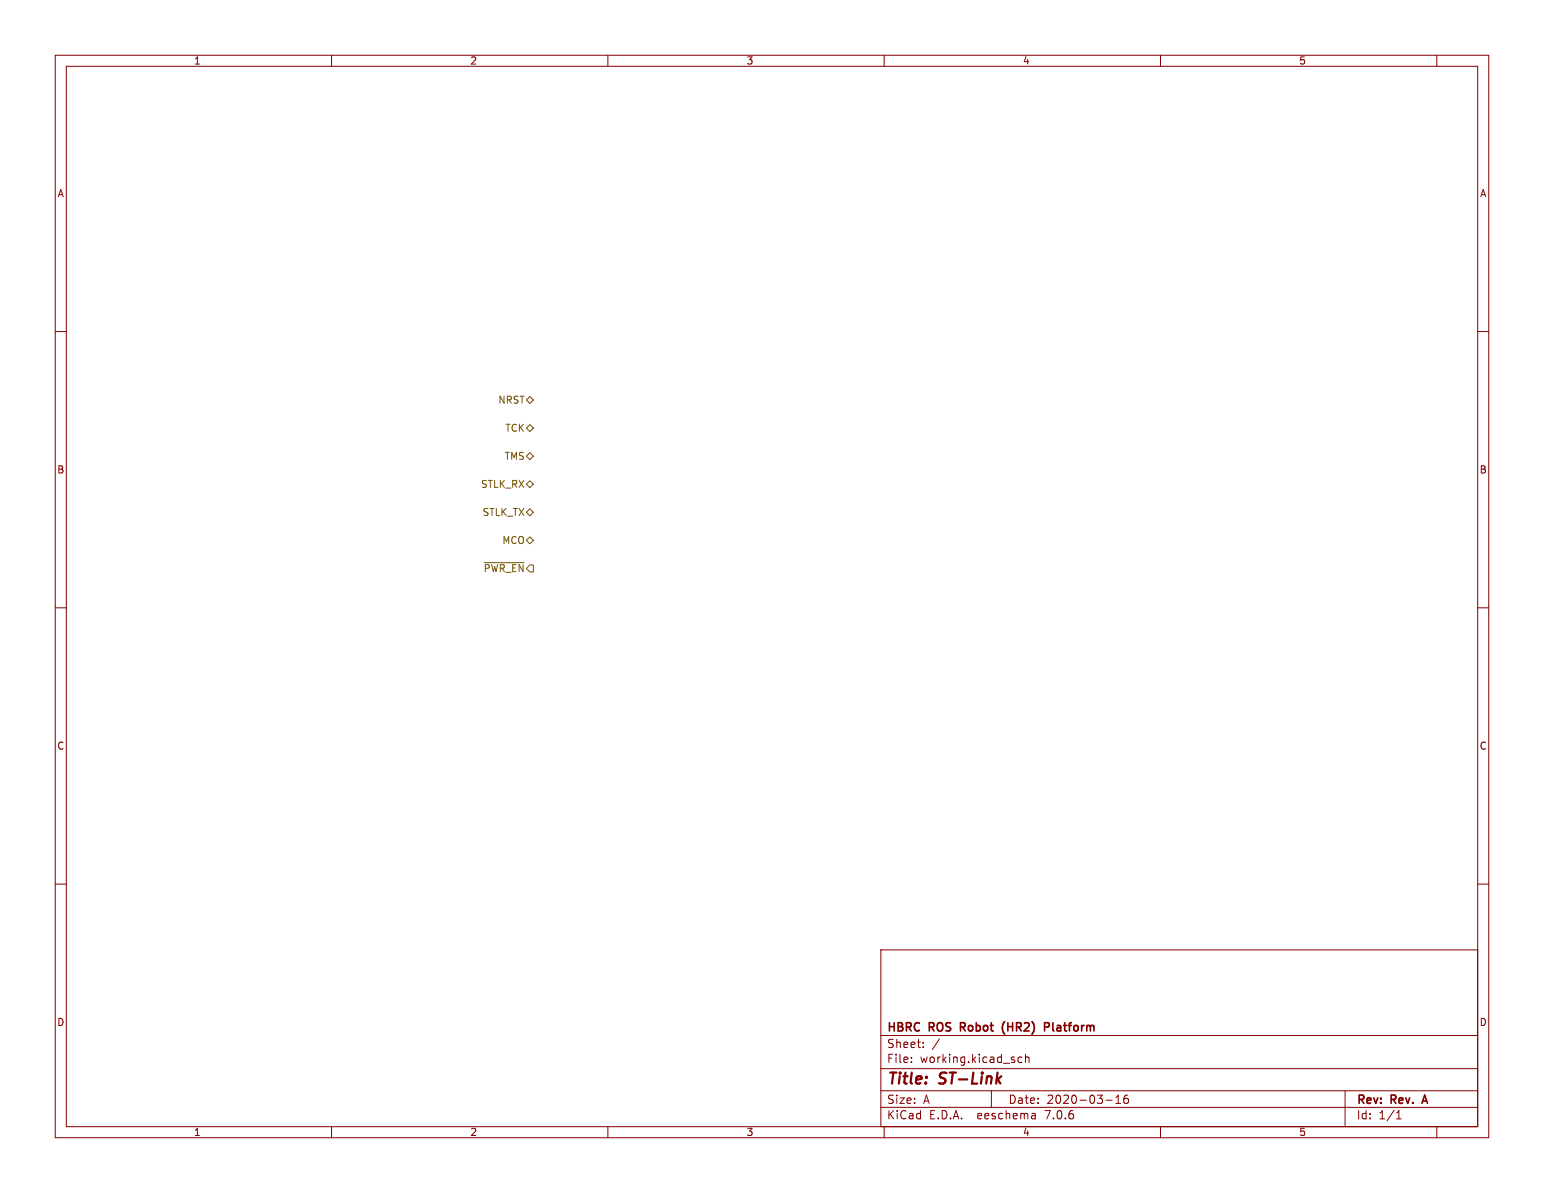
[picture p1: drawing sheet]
<svg xmlns="http://www.w3.org/2000/svg" width="279mm" height="216mm" viewBox="0 0 279 216" stroke-linecap="round" stroke-linejoin="round" font-family="sans-serif">
<g fill="none" stroke="#840000" stroke-width=".18">
<path d="M10 10h259.4v195.9h-259.4zM12 12h255.4v191.9h-255.4zM60 10v2M110 10v2M160 10v2M210 10v2M260 10v2M10 60h2M267.4 60h2M10 110h2M267.4 110h2M10 160h2"/>
<path d="M267.4 160h2M159.4 171.9h108v32h-108zM159.4 197.4h108M159.4 193.4h108M159.4 187.4h108M164.9 192.1v.2M164.9 191.4v.1M167.1 189.4v.2M167.1 188.7v.1M170 188l-1.3 1.9M179.4 197.4v3M184.9 191.4l-.4-.1-.3 .3v.4l.2 .2h.5"/>
<path d="M185.6 191.4l.2-.1 .3 .1 .1 .9M185.6 190.8v1.5M200.1 199.1h1.2M201.9 199.7h.9M201.9 198.6l.5-.4v1.5M204.1 198.2a.59 .59 0 0 0-.7 .6v.6l.1 .2 .4 .1 .2-.2 .1-.5-.1-.2h-.5l-.2 .2M243.4 197.4v6.5M60 203.9v2M110 203.9v2M159.4 200.4h108M160 203.9v2M187.3 201.6l.1 .9"/>
<path d="M187.4 202.4l-.2 .1M187.4 201.8l-.2 .1M210 203.9v2M252.7 202.5h.9M252.7 201.4l.4-.4v1.5M260 203.9v2"/>
</g>
<path d="M173.8 185.9h.6M174.4 185.1h-.6v1.5M181.8 184.9a1.72 1.72 0 0 0 0 2.2M189 185.9l.7-.1 .2-.2-.1-.4-.2-.1h-.6v1.5M257.5 199.2h.7M257.8 198.2l-.5 1.5" fill="none" stroke="#840000" stroke-width=".3"/>
<path d="M95.2 72.4l.7-.6 .6 .6-.6 .6zM95.2 77.5l.7-.7 .6 .7-.6 .6zM95.2 97.8l.7-.6 .6 .6-.6 .6zM95.2 87.6l.7-.6 .6 .6-.6 .7zM95.2 82.6l.7-.7 .6 .7-.6 .6zM95.2 92.7l.7-.6 .6 .6-.6 .6zM87.6 101.8h7.2" fill="none" stroke="#725600" stroke-width=".18"/>
<g font-size="2.8" fill="#840000">
<text x="160.4" y="196.8">Title:</text>
<text x="170.1" y="196.8">ST-Link</text>
</g>
<g font-size="2.1" fill="#840000">
<text x="160.4" y="189.9">Sheet:</text>
<text x="160.4" y="187.1">HBRC</text>
<text x="168.2" y="187.1">ROS</text>
<text x="174.5" y="187.1">Robot</text>
<text x="182.6" y="187.1">(HR2)</text>
<text x="190.9" y="187.1">Platform</text>
<text x="160.4" y="192.6">File:</text>
<text x="166.5" y="192.6">working.kicad_sch</text>
<text x="160.4" y="202.8">KiCad</text>
<text x="160.4" y="200">Size:</text>
<text x="167.1" y="200">A</text>
<text x="168.1" y="202.8">E.D.A.</text>
<text x="177" y="202.8">eeschema</text>
<text x="182.4" y="200">Date:</text>
<text x="189.4" y="202.8">7.0.6</text>
<text x="189.4" y="200">2020-03-16</text>
<text x="245.4" y="200.2">Rev:</text>
<text x="245.4" y="202.8">Id:</text>
<text x="249.5" y="202.8">1/1</text>
<text x="251.8" y="200.2">Rev.</text>
<text x="258.2" y="200.2">A</text>
</g>
<g font-size="1.8" fill="#840000">
<text x="35" y="11.9">1</text>
<text x="85" y="11.9">2</text>
<text x="135" y="11.9">3</text>
<text x="185" y="11.9">4</text>
<text x="235" y="11.9">5</text>
<text x="10.3" y="35.9">A</text>
<text x="267.7" y="35.9">A</text>
<text x="10.3" y="85.9">B</text>
<text x="267.7" y="85.9">B</text>
<text x="10.3" y="135.9">C</text>
<text x="267.7" y="135.9">C</text>
<text x="10.3" y="185.9">D</text>
<text x="267.7" y="185.9">D</text>
<text x="35" y="205.8">1</text>
<text x="85" y="205.8">2</text>
<text x="135" y="205.8">3</text>
<text x="185" y="205.8">4</text>
<text x="235" y="205.8">5</text>
</g>
<g font-size="1.8" fill="#725600">
<text x="90.1" y="73.3">NRST</text>
<text x="91.2" y="83.4">TMS</text>
<text x="91.3" y="78.3">TCK</text>
<text x="86.9" y="88.5">STLK_RX</text>
<text x="87.2" y="93.6">STLK_TX</text>
<text x="90.8" y="98.7">MCO</text>
<text x="87.4" y="103.7">~{PWR_EN}</text>
</g>
</svg>
